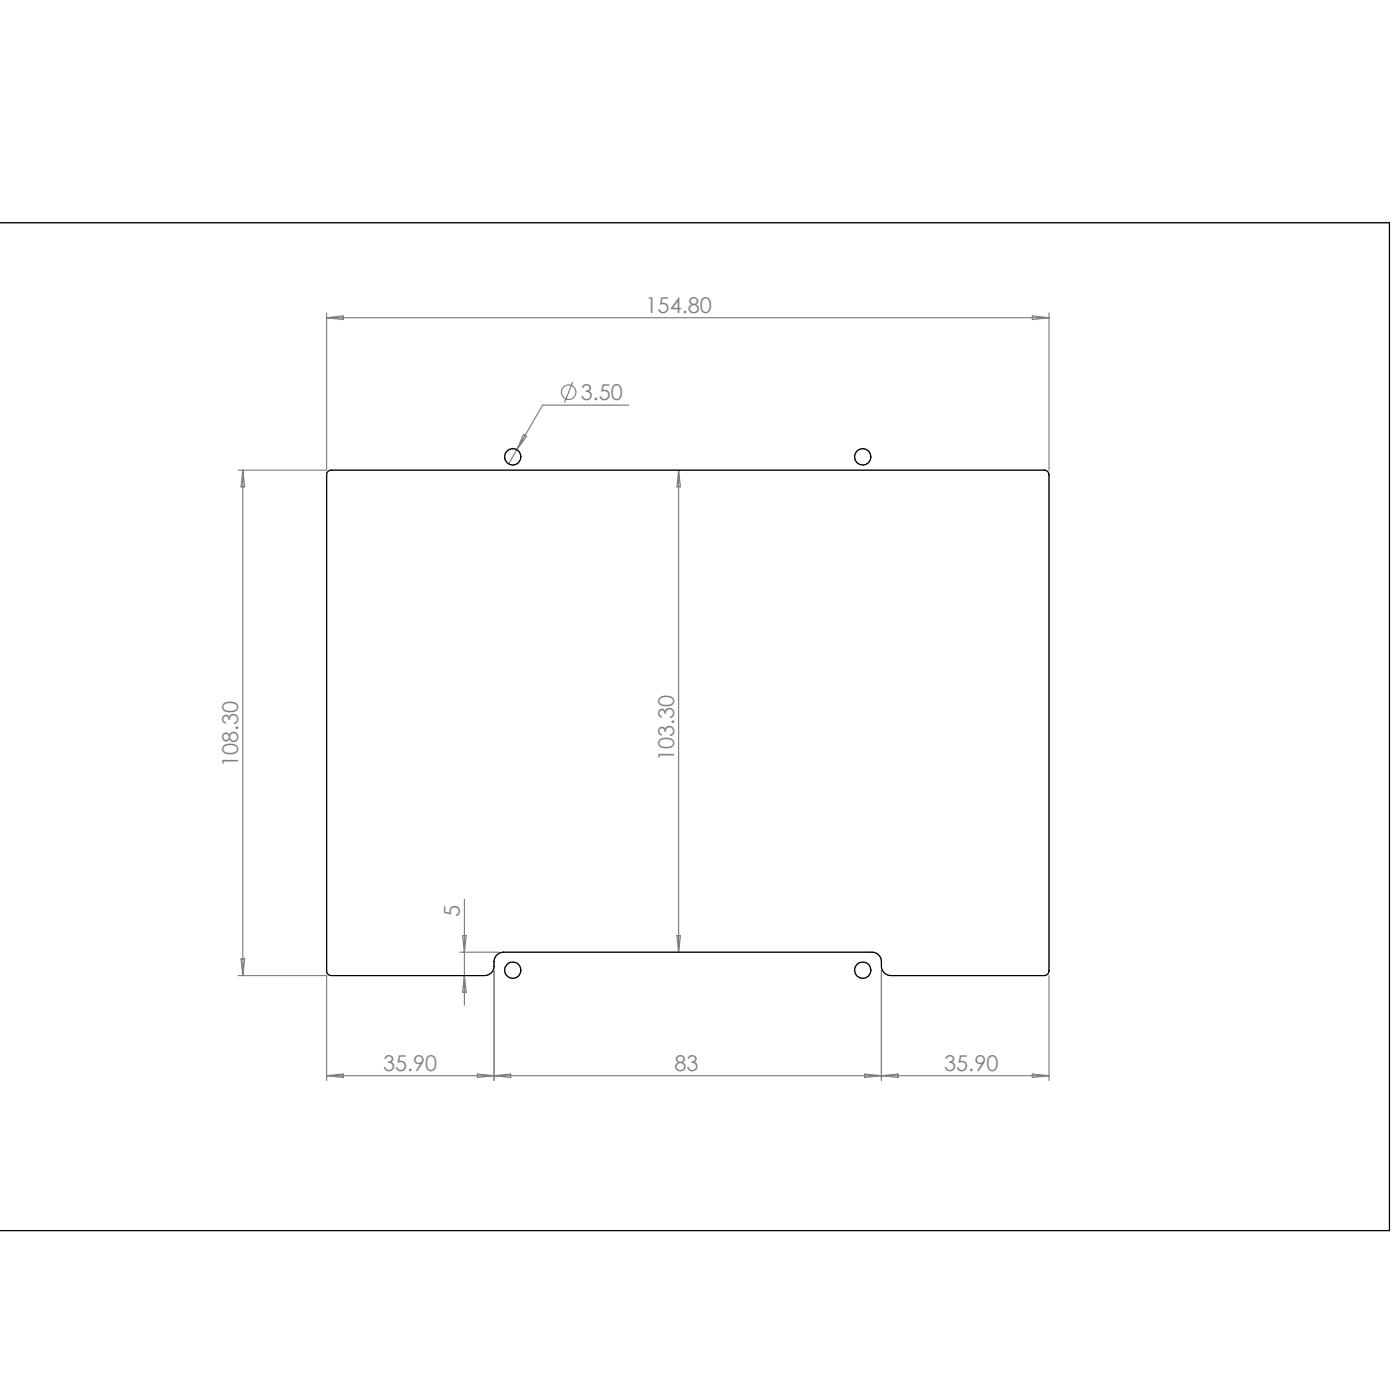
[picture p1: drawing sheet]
<svg xmlns="http://www.w3.org/2000/svg" width="300mm" height="300mm" viewBox="0 0 300 300" stroke-linecap="round" stroke-linejoin="round" font-family="sans-serif">
<g fill="none" stroke="#808080" stroke-width=".25">
<path d="M-.1 47.7h297.8v216h-297.8M70 67.1v33.7h-19M70 68.1h154.8M70 68.1l3.5-.4v.8zM221.2 67.7l3.6 .4-3.6 .4zM224.8 67.1v33.7M110.7 96.4l-1.7 3M112.2 93.1l.7 .4-2.2 2.9zM122.7 81.8l-1.7 4.5M134.8 86.8h-18.5l-5.6 9.6M52 100.8v108.3M52 100.8l.4 3.5h-.8z"/>
<path d="M70.3 101l.5-.2h153a1.02 1.02 0 0 1 1 .9v106.3a1.02 1.02 0 0 1-1 1.1h-32.9a2.04 2.04 0 0 1-2-2.1v-.9a2.04 2.04 0 0 0-2-2.1h-79a2.04 2.04 0 0 0-2 2.1v.9a1.98 1.98 0 0 1-2 2.1l-33.1-.1a.91 .91 0 0 1-.8-1v-106.4zM145.4 100.8l.4 3.5h-.7zM145.4 100.8v103.2M99.5 192.7v22.7M51 209.1h19v22.4M51.6 205.5h.8l-.4 3.6zM98.5 204h8.4M99.1 200.5h.8l-.4 3.5zM99.5 209.1l.4 3.5h-.8zM105.9 208v23.5M145.1 200.5h.7l-.4 3.5zM188.9 208v23.5"/>
<path d="M224.8 209.1v22.4M70 230.5l3.5-.3v.7zM70 230.5h154.8M102.3 230.2l3.6 .3-3.6 .4zM105.9 230.5l3.5-.3v.7zM185.3 230.2l3.6 .3-3.6 .4zM188.9 230.5l3.5-.3v.7zM221.2 230.2l3.6 .3-3.6 .4z"/>
<circle cx="109.9" cy="97.9" r="1.74"/>
<circle cx="121.9" cy="84.1" r="1.55"/>
<circle cx="184.9" cy="97.9" r="1.74"/>
<circle cx="109.9" cy="207.9" r="1.75"/>
<circle cx="184.9" cy="207.9" r="1.75"/>
</g>
<g fill="none" stroke="#000" stroke-width=".25">
<path d="M-.1 47.7h297.8v216h-297.8M70.1 101.2l.7-.4h153a1.02 1.02 0 0 1 1 .9v106.3a1.09 1.09 0 0 1-1 1.1h-32.9a2.05 2.05 0 0 1-2-2.1 2.27 2.27 0 0 0-2-3h-79a2.05 2.05 0 0 0-2 2.1 2.33 2.33 0 0 1-1.3 2.8l-.7 .2h-32.9a1.02 1.02 0 0 1-1-1.1v-106.4z"/>
<circle cx="109.9" cy="97.9" r="1.74"/>
<circle cx="184.9" cy="97.9" r="1.75"/>
<circle cx="109.9" cy="207.9" r="1.74"/>
<circle cx="184.9" cy="207.9" r="1.75"/>
</g>
<g font-size="4.7" fill="#808080">
<text x="138.3" y="67">154.80</text>
<text x="124.4" y="85.7">3.50</text>
<text x="51" y="164.4" transform="rotate(-90 51 164.4)">108.30</text>
<text x="144.4" y="163" transform="rotate(-90 144.4 163)">103.30</text>
<text x="98.5" y="196.5" transform="rotate(-90 98.5 196.5)">5</text>
<text x="82.1" y="229.5">35.90</text>
<text x="144.5" y="229.5">83</text>
<text x="202.3" y="229.5">35.90</text>
</g>
</svg>
